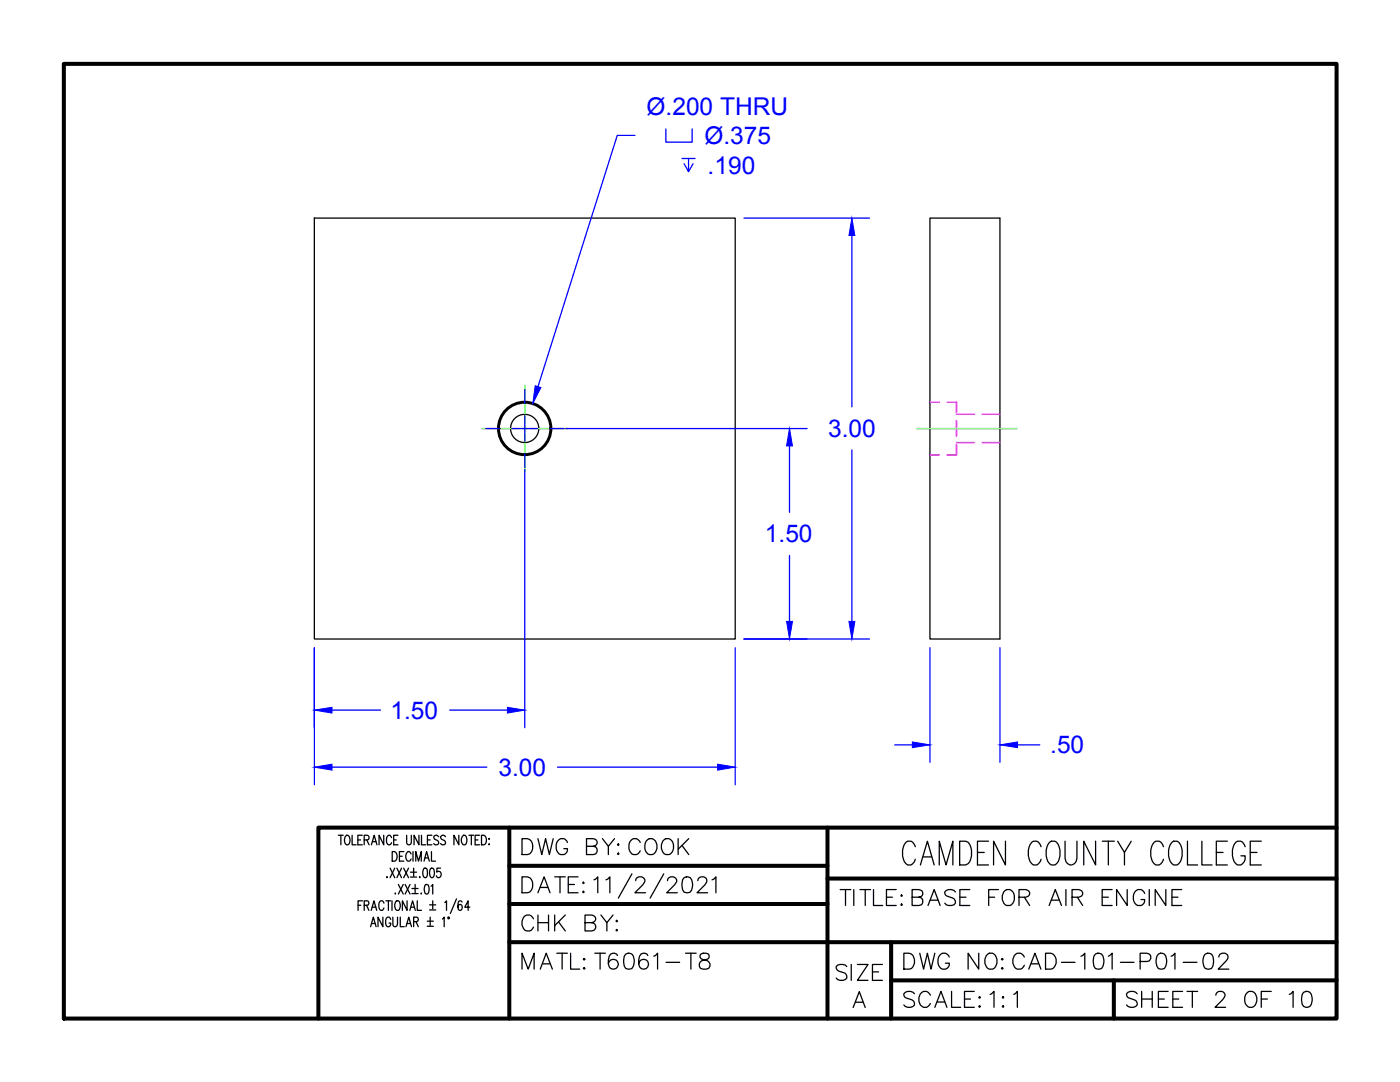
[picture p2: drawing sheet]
<svg xmlns="http://www.w3.org/2000/svg" width="279mm" height="216mm" viewBox="0 0 279 216" stroke-linecap="round" stroke-linejoin="round" font-family="sans-serif">
<!-- layer: DIMENSIONS -->
<g fill="none" stroke="#000" stroke-width=".25">
<path d="M62.7 43.5h84v84h-84zM185.6 43.5h14v84h-14z"/>
<circle cx="104.7" cy="85.5" r="2.82"/>
</g>
<!-- layer: HIDDEN -->
<path d="M185.6 80.3h1.9M185.6 90.8h1.9M189 80.3h1.9v2M190.9 88.7v2.1h-1.9M190.9 82.7h3.5M190.9 88.3h3.5M190.9 83.9v3.2M196 82.7h3.6M196 88.3h3.6" fill="none" stroke="#f0f" stroke-width=".3"/>
<!-- layer: CENTER -->
<path d="M104.7 76.9v7.6M96.1 85.5h7.6M104.2 85.5h1.1M104.7 85v1M104.7 86.5v7.6M105.8 85.5h7.6M183 85.5h19.9" fill="none" stroke="#0f0" stroke-width=".25"/>
<!-- layer: DIMENSIONS -->
<g fill="none" stroke="#00f" stroke-width=".25">
<path d="M126.7 27h-3.5l-15.8 50.2M132.9 25.7v2.7h5.2v-2.7M136.1 31.6h2.6M137.4 31.6v2.6l-.9-1.5M138.3 32.7l-.9 1.5M148.5 43.5h25M170 47v34.2M104.7 77.7v2.8M97 85.5h2.7M102.2 85.5h5.1M104.7 83v5M104.7 90.6v2.7"/>
<path d="M104.7 93.6v51.6M109.8 85.5h2.7M112.9 85.5h48.2M157.6 89v13.2M170 89.8v34.2M157.6 110.8v13.2M62.7 129.2v27.4M146.7 129.2v27.4M148.5 127.5h25M185.6 129.2v22.9M199.6 129.2v22.9M66.3 153.1h30.9"/>
<path d="M66.3 141.7h9.6M89.7 141.7h11.6M111.3 153.1h31.9M178.6 148.6h3.5M203.1 148.6h4.4"/>
</g>
<g fill="#00f" stroke="#00f" stroke-width=".2">
<path d="M62.7 153.1l3.6-.6v1.2z"/>
<path d="M143.2 152.5l3.5 .6-3.5 .6z"/>
<path d="M62.7 141.7l3.6-.6v1.2z"/>
<path d="M101.3 141.1l3.4 .6-3.4 .6z"/>
<path d="M169.4 124h1.2l-.6 3.5z"/>
<path d="M170 43.5l.6 3.5h-1.2z"/>
<path d="M157 124h1.2l-.6 3.5z"/>
<path d="M157.6 85.5l.6 3.5h-1.2z"/>
<path d="M106.8 77l1.2 .3-1.7 3.2z"/>
<path d="M182.1 148l3.5 .6-3.5 .6z"/>
<path d="M199.6 148.6l3.5-.6v1.2z"/>
</g>
<!-- layer: OBJECT -->
<circle cx="104.7" cy="85.5" r="5.2" fill="none" stroke="#000" stroke-width=".59"/>
<!-- layer: BORDER -->
<path d="M12.7 12.7h254v190.5h-254z" fill="none" stroke="#000" stroke-width=".8"/>
<!-- layer: TITLE BLOCK -->
<path d="M101.6 165.1v38.1M101.6 172.8h63.5M165.1 165.1v38.1M165.1 175.3h101.6M266.7 165.1h-203.2v38.1M101.6 188h165.1M101.6 180.4h63.5M177.8 188v15.2M177.8 195.6h88.9" fill="none" stroke="#000" stroke-width=".8"/>
<!-- layer: TITLE TEXT -->
<g fill="none" stroke="#000" stroke-width=".25">
<path d="M67.5 166.7h1M68 166.7v1.9M68.9 167l.3-.3h.2a1.25 1.25 0 0 1 0 1.9 1.02 1.02 0 0 1-.5-1.6zM70.3 166.7v1.9h.8M71.4 167.6h.6M72.3 166.7h-.9v1.9h.9M72.3 179.7h-.8v2M72.7 167.6l.8-.1 .2-.3-.2-.4-.8-.1v1.9M73.2 167.6l.5 1M74.1 168.6l.6-1.9 .5 1.9M74.3 167.9h.7M76.6 166.7v1.9l-1-1.9v1.9"/>
<path d="M77 179.7h1M77.2 174.9v.2l.1-.1M77.5 179.7v2M77.9 173.2l.9 1.9M78.1 167.1l-.3-.4a1.03 1.03 0 0 0-.5 1.6 .47 .47 0 0 0 .5 .3 .47 .47 0 0 0 .3-.5M78.2 179.7v2M78.3 169.9a1.03 1.03 0 0 1 1 .7 1.03 1.03 0 0 1-.3 1.1l-.7 .1zM78.6 167.6h.5M78.8 173.2l-.9 1.9M78.9 178.2l-.1 .1h.2M79.2 173.2l.9 1.9M79.4 166.7h-.8v1.9h.8"/>
<path d="M79.5 176.5l1 1.9M79.7 170.9h.6M80.1 173.2l-.9 1.9M80.5 176.5l-1 1.9M80.6 173.2l.9 1.9M80.6 169.9h-.9v1.9h.9M80.9 176.5l.9 1.9M81.2 166.7v1.4a.47 .47 0 0 0 .4 .5 .47 .47 0 0 0 .5-.5v-1.4M81.2 179.7v2l-.9-2v2M81.5 173.2l-.9 1.9M81.8 176.5l-.9 1.9M81.9 174h1.2"/>
<path d="M81.9 175h1.2M82 170.4l-.3-.5h-.3a1.25 1.25 0 0 0 0 1.9 .52 .52 0 0 0 .6-.4M82.2 177.3h1.2M82.2 178.3h1.2M82.4 169.9v1.9M82.6 173.2v1.6M82.8 176.5v1.6M83 171.8v-1.9l.5 1.9 .6-1.9v1.9M83.3 179.7v2h.8M83.6 166.7v1.9l-1-1.9v1.9M83.8 174.9v.2v-.1M84.1 178.2l-.1 .1h.1"/>
<path d="M84.1 166.7v1.9h.9M84.6 173.3l.3-.1a.85 .85 0 0 1 .4 1.1l-.2 .7-.3 .1a1.46 1.46 0 0 1-.2-1.8zM84.6 171.8l.5-1.9 .6 1.9M84.8 171.2h.7M84.9 176.6l.3-.1a1.1 1.1 0 0 1 .4 1.5l-.2 .3-.3 .1a1.21 1.21 0 0 1-.3-1.6zM85.3 167.6h.6M85.9 173.3l.4-.1a1.27 1.27 0 0 1 0 1.9h-.2a1.46 1.46 0 0 1-.2-1.8zM86 176.8l.4-.3v1.9M86.1 169.9v1.9h.8M86.2 166.7h-.9v1.9h.9M86.4 179.7v1.7M87.5 167a.53 .53 0 0 0-.4-.4 .53 .53 0 0 0-.5 .4l.1 .4 .7 .4a.46 .46 0 0 1 .1 .4 .46 .46 0 0 1-.3 .4h-.3l-.3-.3"/>
<path d="M87.9 173.2h-.7v.8a.58 .58 0 0 1 .9 .5 .58 .58 0 0 1-.9 .5l-.1-.2M88.9 167a.53 .53 0 0 0-.5-.4 .53 .53 0 0 0-.5 .4l.2 .4 .7 .4 .1 .5a.57 .57 0 0 1-1 0M91.1 179.4l-1.2 2.9M91.6 166.7v1.9l-1-1.9v1.9M92.4 166.8l.1-.1a.92 .92 0 0 1 .6 1.4 .47 .47 0 0 1-.5 .5 .47 .47 0 0 1-.4-.5l-.1-.7zM93.6 166.7h.9M94.1 166.7v1.9M94.8 167.6h.6M95.7 166.7h-.9v1.9h.9M96.1 166.7a1.03 1.03 0 0 1 1 .6 1.03 1.03 0 0 1-.3 1.2l-.7 .1zM97.5 168.5h.2zM97.6 167.3v.2z"/>
<path d="M104.2 175h1a1.8 1.8 0 0 1 .5 3l-1.5 .1zM107.4 178.1l1.2-3.1 1.2 3.1M107.8 177.1h1.5M110.7 175h2.1M111.8 175v3.1M113.4 176.5h1.2M115.4 175h-2v3.1h2M116.4 176l.2 .2-.2 .1-.1-.1zM116.4 177.8l.2 .2-.2 .1-.1-.1zM118.5 175.6l.4-.2 .4-.4v3.1M120.9 175.6l.4-.2 .4-.4v3.1M126.1 174.4l-2.7 4.8"/>
<path d="M126.9 175.7a.72 .72 0 0 1 .6-.7 1.05 1.05 0 0 1 1.2 .6v.3l-.5 .7-1.5 1.5h2.1M132.5 174.4l-2.7 4.8M133.2 175.7a.72 .72 0 0 1 .6-.7 1.05 1.05 0 0 1 1.2 .6v.3l-.4 .7-1.5 1.5h2.1M136.5 175.1a1.03 1.03 0 0 1 1.5 .5 2.58 2.58 0 0 1-.2 2.4 1.08 1.08 0 0 1-1.6-.5 2.82 2.82 0 0 1 .3-2.4zM139.3 175.7a.72 .72 0 0 1 .6-.7h.6a.78 .78 0 0 1 .4 1.2l-1.8 1.9h2.1M142.1 175.6l.4-.2 .4-.4v3.1M71.5 180.6h.5M72.7 180.6h.8l.1-.3-.1-.5-.8-.1v2M73.2 180.6l.4 1.1M74 184.9l.5-1.9 .6 1.9M74.1 181.7l.5-2 .6 2M74.2 184.3h.6"/>
<path d="M74.3 181h.7M76.4 183v1.9l-1-1.9v1.9M76.6 180.2a.49 .49 0 0 0-.7-.4 1.39 1.39 0 0 0 .1 1.9 .52 .52 0 0 0 .6-.5M78 183.5a.49 .49 0 0 0-.8-.4 1.39 1.39 0 0 0 .1 1.8 .55 .55 0 0 0 .7-.7h-.4M78.4 183v1.7a.44 .44 0 0 0 .4 .2 .44 .44 0 0 0 .4-.2l.1-1.7M78.9 180a.47 .47 0 0 1 .5-.3 .47 .47 0 0 1 .4 .5v1a.45 .45 0 0 1-.2 .4 .45 .45 0 0 1-.5 0l-.3-.7zM79.9 183v1.9h.8M81 184.9l.6-1.9 .5 1.9M81.2 184.3h.7M81.8 181.7l.5-2 .6 2M82 181h.7M82.6 183.9l.8-.1 .1-.2-.1-.5-.8-.1v1.9"/>
<path d="M83 183.9l.5 1M85.3 183.8h1.2M85.3 184.8h1.2M85.7 180.6h1.3M85.7 181.6h1.3M85.9 183v1.7M88.3 183.4l.3-.4v1.9M88.8 180.1l.3-.4v2M89.4 183h.2l-.1 .3zM92.2 180a.4 .4 0 0 0-.6-.2l-.2 .8 .2 1a.57 .57 0 0 0 .7-.4 .57 .57 0 0 0-.4-.7l-.3 .1-.2 .4M93.8 181h-1l.6-1.3v2M170.7 200h1.6"/>
<path d="M170.3 201l1.2-3.1 1.2 3.1"/>
</g>
<!-- layer: CENTER -->
<path d="M12.7 12.7h254v190.5h-254z" fill="none" stroke="#000" stroke-width=".2"/>
<text font-size="8.8" x="179.2" y="173.9">CAMDEN COUNTY COLLEGE</text>
<g font-size="6.6">
<text x="103.4" y="171.8">DWG BY:COOK</text>
<text x="166.9" y="182">TITLE:BASE FOR AIR ENGINE</text>
<text x="103.4" y="187">CHK BY:</text>
<text x="103.4" y="194.7">MATL:T6061-T8</text>
<text x="166.2" y="196.8">SIZE</text>
<text x="179.6" y="194.7">DWG NO:CAD-101-P01-02</text>
<text x="179.6" y="202.1">SCALE:1:1</text>
<text x="224" y="202.1">SHEET 2 OF 10</text>
</g>
<g font-size="4.9" fill="#00f">
<text x="129" y="22.9">Ø.200 THRU</text>
<text x="140.6" y="28.8">Ø.375</text>
<text x="141.2" y="34.7">.190</text>
<text x="165.3" y="87.2">3.00</text>
<text x="152.7" y="108.2">1.50</text>
<text x="77.9" y="143.4">1.50</text>
<text x="99.5" y="154.8">3.00</text>
<text x="209.6" y="150.3">.50</text>
</g>
</svg>
